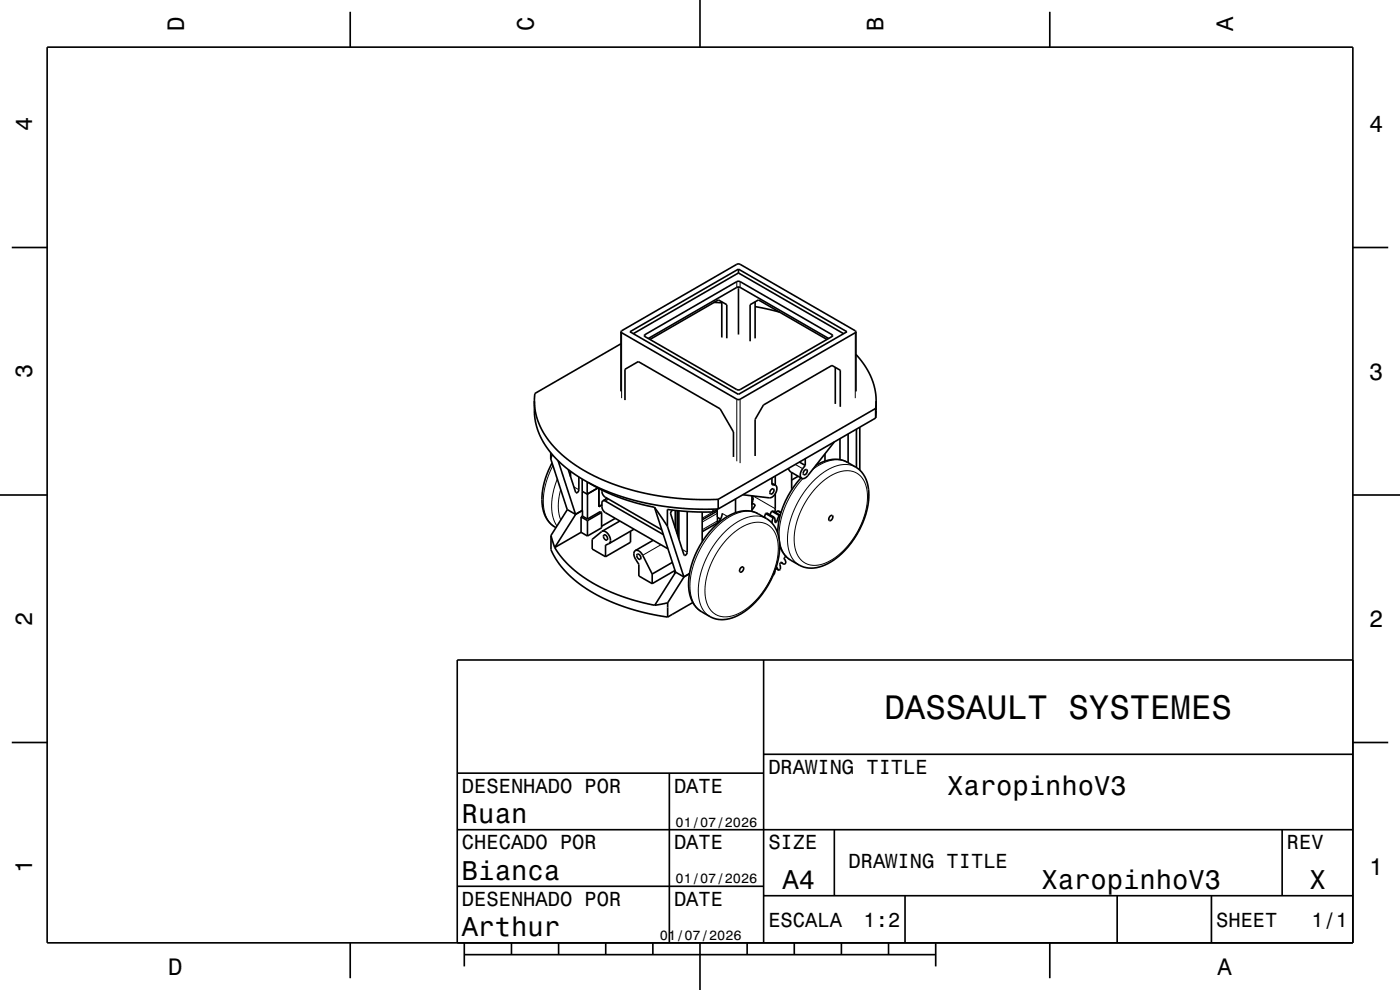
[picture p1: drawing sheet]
<svg xmlns="http://www.w3.org/2000/svg" width="297mm" height="210mm" viewBox="0 0 297 210" stroke-linecap="round" stroke-linejoin="round" font-family="sans-serif">
<g fill="none" stroke="#000" stroke-width=".35">
<path d="M10 10h277v190h-277zM74.3 2.5v7.5M148.5 0v10M222.7 2.5v7.5M2.5 52.5h7.5M156.7 57.9l-22.4 12.9M156.7 57.1v.8M156.7 57.9l22.3 12.9M287 52.5h7.5M131.7 72.9l-18.2 10.6-.1 1.6M131.7 70.4l24.6 14.3 .5 .1 24.8-14.4M131.7 70.4l24.9-14.4 .4 .1 24.6 14.3"/>
<path d="M131.7 70.4v12.6M133.6 70.4l23.1-13.3 23 13.3-23 13.3zM136.7 71.1l19.9-11.4h.4l19.6 11.5-19.8 11.5-.5-.1-19.5-11.2zM137.5 71.8l19.1-10.9 .4 .1 18.8 10.8M151.5 64.2h1.6M153.1 64v7.6M154.2 71.8v-7.2l-1.8-1-14.5 8.4M156.7 60.9v10.1M160.2 65l5.2 1.2M160.2 64v7.8M175.4 72l-14.5-8.4-1.8 1v7.8M177.2 77.9v7.8"/>
<path d="M181.6 75.2l1.9 2.4 1.2 2.2 .9 2.5 .3 2.8M181.6 70.4v12.6M113.4 85.1v2.7l.3 2 .7 2.2 1.1 2.2 1.6 2.1 1.8 1.9 2.1 1.8 2.8 1.8 3 1.6 2.8 1.1 3.7 1.3 3.6 .9 4.3 .8 3.5 .3 3.7 .2h4M113.4 85.1l.2 2.1 .5 2.2 1 2 1.3 2.1 1.7 1.9 1.9 1.7 2.5 1.8 2.6 1.6 2.9 1.3 2.9 1.2 3.3 1 3.5 .8 3.5 .6 3.7 .4 3.5 .2 4-.1M116.8 97.3l3.5 10.8M116.8 96v1.3M117.1 98.2a14.1 14.1 0 0 0-1.7 10.6 5.3 5.3 0 0 0 2.5 3.1M117.2 96.4l-.4 .9M118.4 97.7l3.7 11.4M120.6 99.6l1.6 4.9h.3l.3-.4v-2.9M121 100v1.1M132.6 84.9v-6.6l2.8-1.6 17.4 10 2.8 4.9v5.3"/>
<path d="M167.2 99.4l.5 .7 2.4 1.4M169.6 98l1.2 .7M170.7 99.8l.3-.2a.59 .59 0 0 1 .1 .7 .59 .59 0 0 1-.7 .3v-.4zM170.8 98.7l-.5 .7a1.55 1.55 0 0 0-.2 2.1M170.8 97.3v1.4M173.1 98.7a6.6 6.6 0 0 1 6.7-.6l1.7 1a6.4 6.4 0 0 1 2.8 6 17.8 17.8 0 0 1-9.2 14.7 6 6 0 0 1-5.6 .1 7.9 7.9 0 0 1-3.3-2.5l-.8-1.7M175 96.3v1.5M177 93.7l-5.6 7.2a1.14 1.14 0 0 1-1.3 .6M178.2 93v4.5M178.3 86.3v-7.8l-1.8-1-14.5 8.4-1.8 3.1v7.7M179.9 92.1v6M181.7 91v8.2"/>
<path d="M182.4 90.6v9.1M185.8 88.7l-33.4 19.3M185.8 86.6l-33.4 19.3M185.8 86.6v2.1M185.9 85.1l-.1 3.6M185.9 85.1l-.1 1.5M0 105h10M116.9 113.6v3l1.1 2.1 2.4 3 3.3 2.7 3.8 2.3 4.4 1.9 4.9 1.4 4.8 .9M116.9 113.6l.8 2.5M117.7 116.1l1.5 2.2 1.8 1.9 2.4 2 2.5 1.6 3.1 1.5 3 1.2 3.3 1.1 3.6 .8M120.3 108.1l1.8 1M120.4 108.1l-3.5 5.5"/>
<path d="M123.3 112.9l1.3 .8M123.3 112.9l-5.6 3.2M123.3 109.7l1.3 .7M123.3 109.7v3.2M123.5 108.2l.1 .1M123.5 104.2l1.1 .6M123.5 101.6v6.7l-1.4 .8M123.6 109.5l-.3 .2M123.6 108.3v1.2M123.6 108.3l-1.5 .8-4.4 7M123.6 109.5l1 .6M124.6 102.2v2.6"/>
<path d="M124.6 104.8v5.3M124.6 110.4v3.3M124.9 102.4l2.9 1.6 3.4 1.5 3.9 1.2 3.7 .9M126.8 103.5l-2.2 1.3M127 103.6v3.9l.7-.4M127.6 108.7v3.3l-3 1.7M127.6 108.7l-.3-.2-2.7 1.6M127.6 108.7l-3 1.7M127.7 104a1.59 1.59 0 0 0 .7 1.5l12 6.9M127.7 112.7a1.8 1.8 0 0 1 1.8 2.2l-.3 .4M127.7 112.7l-2.1 1.7v2.1l2.9 1.6M127.9 106.2l.5 .1 12.3 7.1"/>
<path d="M127.9 106.2l-.2 .5v1l.6 1 13.4 7.7M128.1 113.5a.72 .72 0 0 1 .7 1.1 .72 .72 0 0 1-.7-1.1zM128.6 105.7l.1 .1M128.6 105.6v.3M128.8 105.7l-.9 .5M129.2 115.3l-.7 .3v2.5M130.5 110l-2.9 1.6M131.5 110.5l-3.8 2.2M133.8 112.7v2.3l-5.3 3.1M134.5 112.3l-5.3 3M134.8 116.8a1.35 1.35 0 0 0 0 1.8l.7 1.1v2.5l2.9 1.6M134.8 116.8a1.37 1.37 0 0 1 1.5 1l2.1 4"/>
<path d="M135.2 117.5a.72 .72 0 0 1 .6 1.1 .72 .72 0 0 1-.6-1.1zM138.6 114.6l-3.8 2.2M138.8 107.6l2.8 4M138.8 107.6l4.5 13.8 1.8 1M141.6 111.6l3.5 10.8M142.6 119.3l-4.2 2.5M142.7 108.2l-.4 .4v.4l2.8 8.7 .2 .1 .4-.3 .1-.3v-8.7M143.3 108.3v3.7M143.7 108.3v5M144 108.4v6M149 108.6v6.3M151.3 108.6l-4.8-.1-4.9-.4v3.5"/>
<path d="M151.3 108v.6M151.3 112a9.5 9.5 0 0 1 8-3.6 9 9 0 0 1 3.7 1.8 7.3 7.3 0 0 1 2.3 7.1 17.8 17.8 0 0 1-9.4 13.5 5.9 5.9 0 0 1-5.3 0 8.2 8.2 0 0 1-3.3-2.4 10 10 0 0 1-.6-8.4 19.5 19.5 0 0 1 4.6-8zM152.1 108.1v1.6l.7 .4M152.1 108.4l-3.1 1.9M152.2 109.7v1.2M152.4 105.9v2.1M152.4 108l-1.1 .6M153.2 108.9a2.75 2.75 0 0 1-1.2 2.1l-3 1.8M156 105.8v3M159.5 108.2l.7-1.1-.7-.4a1.27 1.27 0 0 0 0-1.5v3.3M159.5 105.9l.3 .1M162.4 108.9l-.2 .9"/>
<path d="M162.4 108.9l.3-.1 1.5 .9M162.4 108.9l1.6 .9M163.6 103.9l.3-.2a.58 .58 0 0 1 .2 .7 .58 .58 0 0 1-.7 .3l-.1-.4zM163.7 108.4l-.3 .8M163.7 108.4h.2l1.6 .9h-.2M163.7 108.4l1.6 .9M163.8 101.4v1.4l.7 .1M163.8 102.5l.7 .4M164 109.8l-.2 1.1M164.2 109.7l-.2 .1M164.5 104.7l-.1 3.9M164.5 101v1.9"/>
<path d="M164.5 102.9a1.81 1.81 0 0 1-1.1 2.7l-5.8-.6M164.9 108.4l-.3 .4M164.9 108.4l.8 .3M164.9 108.4l.8 .4M165.3 109.3l-.5 1.4-.3 .1-.3-1.1M165.4 116.3v.2M165.6 119.3h.2l.3 .3M165.6 119.3l-.2 .4a1.11 1.11 0 0 1-.1 1.3h-.1M165.7 119.3l.4 .3M166.7 118h.1M166.7 118a.45 .45 0 0 0-.3 .4 .45 .45 0 0 0 .2 .5 .42 .42 0 0 1 .1 .6 .42 .42 0 0 1-.6 .1M167.9 100.2l.1 3.7"/>
<path d="M169.3 101l-1.4 .8M169.9 101.4a17.7 17.7 0 0 0-4.9 11.7M175.9 110.4h.1M176.1 109.5l.3-.2a.59 .59 0 0 1 .2 .8 .59 .59 0 0 1-.8 .2v-.4zM287 105h10M138.4 121.8v2M141.6 127.9l-2.7 .5M141.6 127.9v3M143.1 121.1v.6M143.1 121.1l.2 .1M143.2 121l-4.8 2.8M143.2 121.1h-.1"/>
<path d="M143.3 121.4l-4.4 7M145.1 122.3l-3.5 5.6M146.3 121.7l-1.2 .7M147 127.8l-5.4 3.1M157.2 120.4l.3-.2a.59 .59 0 0 1 .1 .8 .59 .59 0 0 1-.7 .2v-.3zM162 140v60M164.4 121.1l-.2 .7-.2 .2M164.6 120.6l.6 .4M164.7 120.3l.5 .7M287 140h-190v60M2.5 157.5h7.5M287 157.5h7.5"/>
<path d="M97 176h190M97 164h65M142 164v36M162 160h125M177 176v14M272 176v14M97 188h65M162 190h125M192 190v10M237 190v10M257 190v10M74.3 200v7.5"/>
<path d="M98.5 202.5h100M98.5 200v5M108.5 200v2.5M118.5 200v2.5M128.5 200v2.5M138.5 200v2.5M148.5 200v10M158.5 200v2.5M168.5 200v2.5M178.5 200v2.5M188.5 200v2.5M198.5 200v5"/>
<path d="M222.7 200v7.5"/>
</g>
<g fill="none" stroke="#000" stroke-width=".21">
<path d="M156.3 59.7v1.3M157 59.7v1.3M131.9 70.6v13.9M136.8 71v.4M176.5 71v.4M181.4 70.6v13.9M117.3 98.8l-1.3 3.1-.7 2.9v2.7l.6 2.2a4.5 4.5 0 0 0 1.8 2.1M120.7 99.7l-.1 .1M156.3 84.7v13.1M157 84.7v13.5M168.7 98.5l1.6 .9M173.2 98.5l.1 .1"/>
<path d="M179.8 98.1a6.5 6.5 0 0 0-6.8 1l-.6 .5M181.5 99.1a6.4 6.4 0 0 0-6.7 1.1l-1.9 1.5-1.9 2.2-1.5 2.2-1.2 2.5-.8 2.5-.4 2.4v2.2l.5 1.9a4.5 4.5 0 0 0 1.9 2.3M118.2 101.6l-.9 3-.3 2.6 .3 2.4 .9 2M118.9 103.8l-.4 2-.1 1.7 .2 1.4 .4 1.4M121.7 103.3l1.1 .6M129.1 105.9l-.7 .4M140.2 115.6l-3.9 2.2M143.7 113h-.1M144.7 116.5l1.1 .7M149 114.6l.1 .1M151.3 108.6l-2.3 1.3M152 111l.1 .1"/>
<path d="M152.1 108.9l-3.1 1.8M152.2 110.5l-3.2 1.9M153.2 108.9l1.1 .7M154.6 114l2.3-1.9 2.2-1.1a4.3 4.3 0 0 1 5.9 4l.1 2-.3 2.2-.8 2.5-1.3 2.4-1.7 2.5-1.6 1.7-1.9 1.4-1.8 .8a4.3 4.3 0 0 1-6.1-4l.1-3 .9-3.4 1.7-3.3zM159.8 105.2l4.7 2.7M160.9 109a6.5 6.5 0 0 0-6.8 1.1l-2.1 1.7-1.7 2-1.5 2.2-1.3 2.7-.8 2.5-.3 2.6 .1 2.2 .6 1.8a4.5 4.5 0 0 0 1.8 2M162.6 110a6.4 6.4 0 0 0-6.7 1.1l-1.9 1.5-1.8 2-1.7 2.5-1.1 2.4-.8 2.5-.4 2.7 .1 2.3 .6 1.8a4.4 4.4 0 0 0 1.7 2M163.8 102.6l.5 .3M164.4 110.8h.1M164.4 110.6l.3 .2M164.4 110.3l.4 .3M165.8 119.2v.1"/>
<path d="M166.7 118h.1M167.9 103.7h.2M170.3 101.5l-1.4 1.7-1.2 1.9-1.2 2.5-.7 2-.4 2.2-.1 1.9 .2 1.7 .6 1.6a4.4 4.4 0 0 0 1.7 1.9M173.5 103.1l2.2-1.8 2.1-1.1a4.3 4.3 0 0 1 6.1 4l.1 2.4-.5 2.2-.8 2.3-1.1 2.2-1.4 2-1.8 2-1.7 1.3-2 1a4.3 4.3 0 0 1-6.1-3.9l-.1-1.7 .1-1.5 .9-3.2 1.7-3.3zM164.7 120.3h.1"/>
</g>
<text font-size="7.2" x="187.6" y="152.6">DASSAULT SYSTEMES</text>
<g font-size="5.8">
<text x="200.9" y="168.6">XaropinhoV3</text>
<text x="98" y="174.6">Ruan</text>
<text x="98" y="186.6">Bianca</text>
<text x="166" y="188.6">A4</text>
<text x="220.9" y="188.6">XaropinhoV3</text>
<text x="277.8" y="188.6">X</text>
<text x="98" y="198.6">Arthur</text>
</g>
<g font-size="5">
<text x="39" y="6.5" transform="rotate(-90 39 6.5)">D</text>
<text x="113.2" y="6.5" transform="rotate(-90 113.2 6.5)">C</text>
<text x="187.4" y="6.5" transform="rotate(-90 187.4 6.5)">B</text>
<text x="261.6" y="6.5" transform="rotate(-90 261.6 6.5)">A</text>
<text x="6.8" y="27.8" transform="rotate(-90 6.8 27.8)">4</text>
<text x="290.5" y="28.1">4</text>
<text x="6.8" y="80.3" transform="rotate(-90 6.8 80.3)">3</text>
<text x="290.5" y="80.6">3</text>
<text x="6.8" y="132.8" transform="rotate(-90 6.8 132.8)">2</text>
<text x="290.5" y="133.1">2</text>
<text x="6.8" y="185.3" transform="rotate(-90 6.8 185.3)">1</text>
<text x="290.5" y="185.6">1</text>
<text x="35.7" y="206.8">D</text>
<text x="258.3" y="206.8">A</text>
</g>
<g font-size="4.3">
<text x="163" y="164.2">DRAWING TITLE</text>
<text x="98" y="168.2">DESENHADO POR</text>
<text x="143" y="168.2">DATE</text>
<text x="98" y="180.2">CHECADO POR</text>
<text x="143" y="180.2">DATE</text>
<text x="163" y="180.2">SIZE</text>
<text x="180" y="184.2">DRAWING TITLE</text>
<text x="273" y="180.2">REV</text>
<text x="98" y="192.2">DESENHADO POR</text>
<text x="143" y="192.2">DATE</text>
<text x="163" y="196.6">ESCALA</text>
<text x="183.2" y="196.6">1:2</text>
<text x="258" y="196.6">SHEET</text>
<text x="278.2" y="196.6">1/1</text>
</g>
<g font-size="2.9">
<text x="143.3" y="175.3">01/07/2026</text>
<text x="143.3" y="187.3">01/07/2026</text>
<text x="140" y="199.3">01/07/2026</text>
</g>
</svg>
